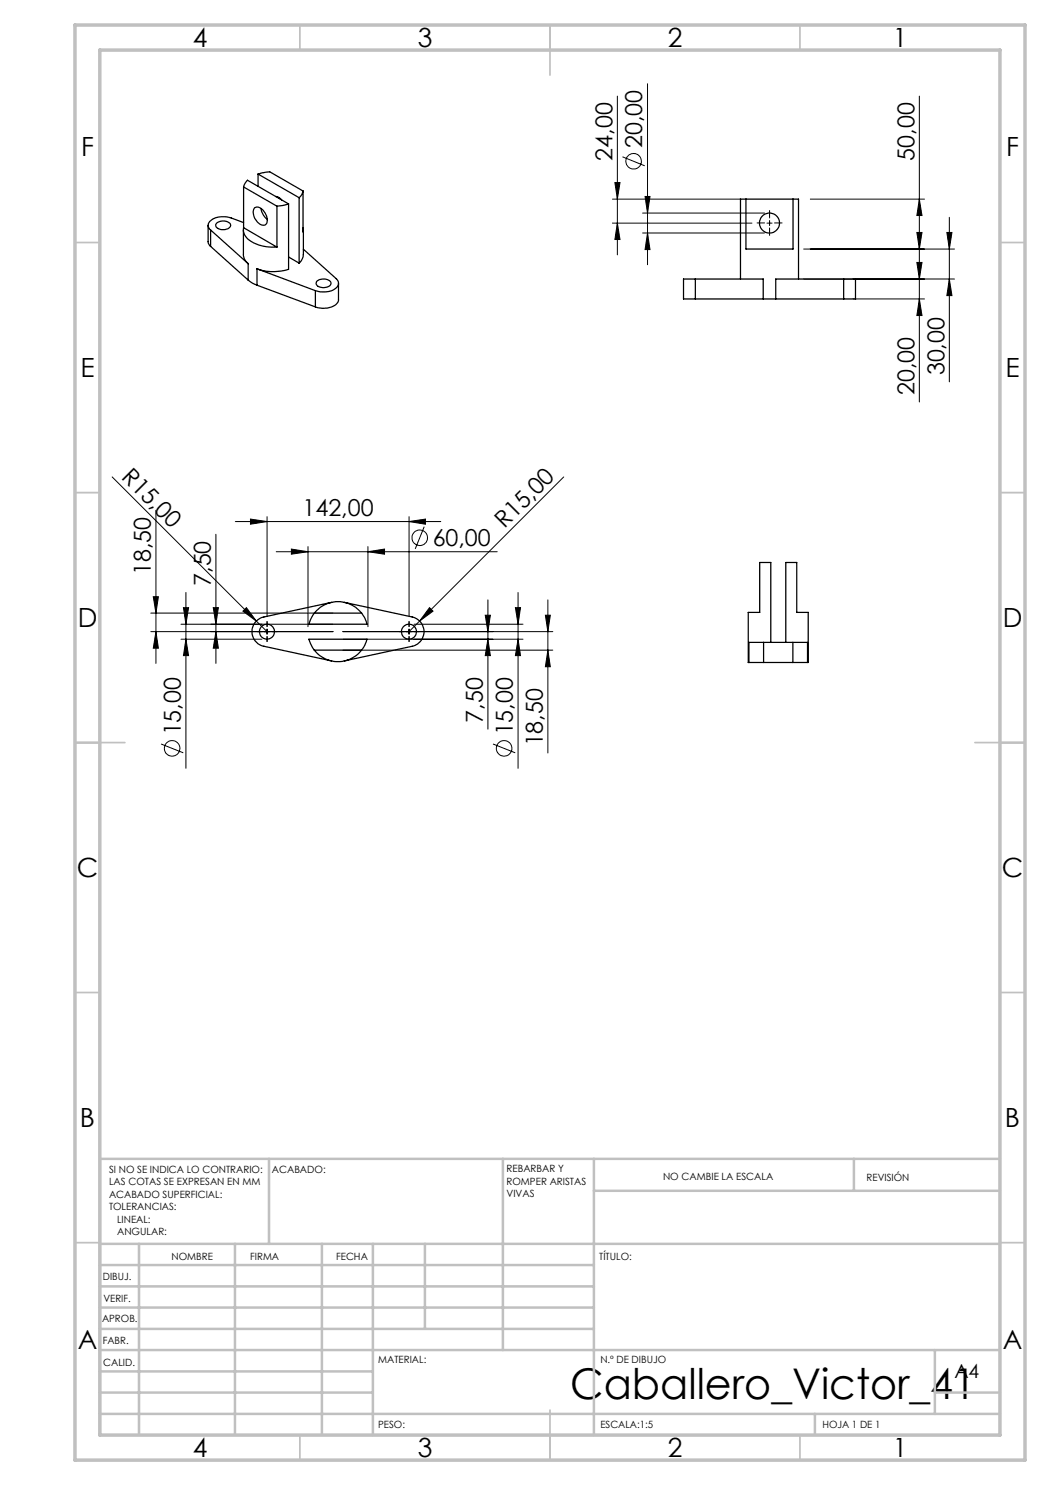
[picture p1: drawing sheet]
<svg xmlns="http://www.w3.org/2000/svg" width="210mm" height="297mm" viewBox="0 0 210 297" stroke-linecap="round" stroke-linejoin="round" font-family="sans-serif">
<g fill="none" stroke="#000" stroke-width=".2">
<path d="M123.5 19.2v31.8M129.5 16.8v36.1M183.9 19.2v61.2M122.5 39.8h25.7M123 36.5h1l-.5 3.3zM124.5 31.4l4.4 1.8M129 39.3h1l-.5 3.3zM162.1 39.8h22.8M183.9 39.8l.5 3.3h-1zM122.5 44.6h27.9M123.5 44.6l.5 3.3h-1zM128.5 46.6h24.4"/>
<path d="M128.5 42.6h24.4M129.5 46.6l.5 3.3h-1zM153.4 44.6h1M153.9 44.1v1M160.7 55.8h30.2M160.7 49.8h30.2M170.6 59.8h14.3M183.4 52.5h1l-.5 3.3zM183.4 46.5h1l-.5 3.3zM183.9 59.8l.5 3.3h-1zM189.4 46.5h1l-.5 3.3zM189.9 43.5v32.9"/>
<path d="M189.9 55.8l.5 3.3h-1zM22.4 95.4l28.9 28.8M112.7 95.4l-30.9 30.9M30.7 119.3h1l-.5 3.3zM31.2 102.1v30.6M37.2 118.5v35.2M43.2 106.9v25.8M47.1 104.3h41.1M50.1 103.8l3.3 .5-3.3 .5zM53.4 103.3v20M55.2 110.3h44.2M58.3 109.8l3.3 .5-3.3 .5z"/>
<path d="M61.6 109.3v16M73.6 110.3l3.3-.5v1zM73.6 109.3v16M81.8 104.3l3.3-.5v1zM81.8 103.3v20M84.8 105.3l-1.8 4.5M97.6 120v25.8M103.6 118.5v35.2M109.6 120v30.6M30.2 126.3h36.4M30.2 122.6h36.4M31.2 126.3l.5 3.3h-1z"/>
<path d="M36.2 127.8h16.2M36.2 124.8h30.4M36.7 121.5h1l-.5 3.3zM37.2 127.8l.5 3.3h-1zM42.7 121.5h1l-.5 3.3zM43.2 126.3l.5 3.3h-1zM48.6 122.2l.7-.7 2 2.7zM51.3 124.2l2.1 2.1M53.4 125.8v1M68.6 126.3h42M68.6 127.8h36M68.6 130h42"/>
<path d="M81.8 125.8v1M82.8 124.8h21.8M85.9 121.5l.7 .7-2.7 2zM97 123h1.1l-.5 3.3zM97.6 127.8l.5 3.3h-1.1zM103.1 121.5h1l-.5 3.3zM103.6 127.8l.5 3.3h-1zM109.1 123h1l-.5 3.3zM109.6 130l.5 3.3h-1zM32.2 148.8l4.5 1.8M98.6 148.8l4.4 1.8"/>
<circle cx="126.7" cy="32.3" r="1.56"/>
<circle cx="84" cy="107.5" r="1.55"/>
<circle cx="34.4" cy="149.7" r="1.55"/>
<circle cx="100.8" cy="149.7" r="1.55"/>
</g>
<path d="M152.9 44.6h-1.5M153.9 43.6v-1.5M153.9 45.6v1.5M154.9 44.6h1.5M52.4 126.3h-1M53.4 125.3v-1M53.4 127.3v1M54.4 126.3h1M80.8 126.3h-1M81.8 125.3v-1M81.8 127.3v1M82.8 126.3h1" fill="none" stroke="#000" stroke-width=".2" stroke-dasharray="15.2 1.3 1.3 1.3"/>
<g fill="none" stroke="#c0c0c0" stroke-width=".35">
<path d="M60 5v5M110 5v10M160 5v5M15 48.5h5M200 48.5h5M15 98.5h5M200 98.5h5M15 148.5h10M195 148.5h10M15 198.5h5M200 198.5h5M15 248.5h5"/>
<path d="M200 248.5h5M60 287v5M110 282v10M160 287v5"/>
</g>
<g fill="none" stroke="#c0c0c0" stroke-width=".5">
<path d="M53.8 231.8v17M100.6 231.8v38.2M118.8 231.8v55.2M118.8 238.2h81.2M170.8 231.8v6.4M200 231.8h-180v55.2M20 248.8h180M20 257.3h98.8M20 253h98.8M27.8 248.8v38.2M47 248.8v38.2M64.4 248.8v38.2"/>
<path d="M74.6 248.8v38.2M85 248.8v17M20 265.8h98.8M20 261.5h98.8M20 278.5h54.6M20 274.3h54.6M20 270h180M187 278.5h13M187 270v12.8M20 282.8h180M163 282.8v4.2"/>
</g>
<path d="M15 5h190v287h-190zM20 10h180v277h-180z" fill="none" stroke="#c0c0c0" stroke-width=".7"/>
<g fill="#000">
<path d="M48.6 122.2l.7-.7 2 2.7zM85.9 121.5l.7 .7-2.7 2z"/>
<path d="M183.9 59.8l.5 3.3h-1zM183.4 52.5h1l-.5 3.3zM189.9 55.8l.5 3.3h-1zM189.4 46.5h1l-.5 3.3zM183.4 46.5h1l-.5 3.3zM183.9 39.8l.5 3.3h-1zM129.5 46.6l.5 3.3h-1zM129 39.3h1l-.5 3.3zM123.5 44.6l.5 3.3h-1zM123 36.5h1l-.5 3.3zM37.2 127.8l.5 3.3h-1zM36.7 121.5h1l-.5 3.3zM103.6 127.8l.5 3.3h-1zM103.1 121.5h1l-.5 3.3zM97.6 127.8l.5 3.3h-1.1zM97 123h1.1l-.5 3.3zM109.6 130l.5 3.3h-1zM109.1 123h1l-.5 3.3z"/>
<path d="M58.3 109.8l3.3 .5-3.3 .5zM73.6 110.3l3.3-.5v1zM50.1 103.8l3.3 .5-3.3 .5zM81.8 104.3l3.3-.5v1z"/>
<path d="M42.7 121.5h1l-.5 3.3zM43.2 126.3l.5 3.3h-1zM30.7 119.3h1l-.5 3.3zM31.2 126.3l.5 3.3h-1z"/>
</g>
<g fill="none" stroke="#000" stroke-width=".25">
<path d="M48.7 37.4l.2-.5 .6-.8 8.2 4.7M48.7 37.4v8.1M48.7 37.4l6.7 3.8M51.6 34.8l2.3-.4 6.7 3.8M51.6 34.8v2.4M51.6 34.8l8.2 4.7M55.1 39.3a1.63 1.63 0 0 1 1.2 .7M55.9 39.6v.1M59.8 39.5v13.1M60.6 38.2l-.2 .7-.6 .6M60.6 38.2v8.2v-.9M149.2 39.8h-1.1v16"/>
<path d="M149.2 39.8v10h9.4v-10M149.2 39.8h9.4M158.6 39.8h1.1v16M41.6 45.1v3.4l.5 .8M42.1 46l7.5 6.7M42.1 46v3.3M42.1 49.3l7.5 6.7M43.3 44.7a1.94 1.94 0 0 1 2.8 .2 1.15 1.15 0 0 1-1.4 1h-.2a1.02 1.02 0 0 1-1.3-1.1zM48.7 46v4.9a2.37 2.37 0 0 0 .9 1.8M48.7 45.5a3 3 0 0 0 2.3 3.2 9.4 9.4 0 0 0 4.4 .7M48.7 44.5l-2.5-.9a3.9 3.9 0 0 0-4.5 1.1 1.12 1.12 0 0 0 .4 1.3M48.7 45.5l6.7 3.9"/>
<path d="M49.6 56l1.8 1M49.6 52.7v3.3M50.9 41.6a1.53 1.53 0 0 1 2.1 .9l.2 .5a1.43 1.43 0 0 1-.4 2 2.6 2.6 0 0 1-2.1-2.8zM51.4 53.8v3.2M51.4 53.8l11.7 4.3M51.4 57l11.7 4.4M52.2 41.7l.5 1.3 .7 .9M55.4 41.2v8.2M57.7 40.8l-2.3 .4M57.7 40.8v13.1a10 10 0 0 1-6.3-.1M57.7 51.4l2.1 1.2M60.7 46v4.9a2.58 2.58 0 0 1-.9 1.7"/>
<path d="M60.7 49.8l6.5 5.9a1.21 1.21 0 0 1-.3 2.1 4.7 4.7 0 0 1-3.8 .3M63.1 58.1v3.3M63.4 56.3a1.97 1.97 0 0 1 2.8 .2 1.14 1.14 0 0 1-1.4 1h-.2a1.04 1.04 0 0 1-1.3-1.1zM67.7 56.7v3.2a2.04 2.04 0 0 1-2 1.7l-1.2 .1-1.4-.3M139.1 55.8h-2.4v4h2.4M139.1 55.8h13.5v4M139.1 59.8h13.5M139.1 55.8v4M152.6 59.8h2.6M155.2 59.8h13.5M168.7 55.8h2.4v4h-2.4M168.7 55.8h-13.5v4"/>
<path d="M168.7 55.8v4M62.9 122.6l-.8 1.4-.3 .8h11.6l-.4-1.1-.7-1.1M62.9 130l-1.1-2.2h11.6l-.6 1.5-.5 .7M62.9 130a6 6 0 0 0 9.4 0M62.9 122.6a6 6 0 0 1 9.4 0M62.9 122.6h9.4M62.9 130h9.4M66.3 120.5l-13.5 2.9a2.99 2.99 0 0 0-2.4 2.9 2.99 2.99 0 0 0 2.4 3l13.5 2.9M68.9 120.5l13.5 2.9a2.99 2.99 0 0 1 2.4 2.9 2.99 2.99 0 0 1-2.4 3l-13.5 2.9M149.8 132.5h2.9M152.7 132.5h5.9M152.7 128.5h5.9"/>
<path d="M152.7 128.5v4M152.7 128.5h-2.9v4M154.2 128.5v-16h-2.3v10h-2.3v10h.2M157.2 128.5v-16h2.1v10h2.3v10h-.1M158.6 128.5v4M158.6 128.5h2.9v4M158.6 132.5h2.9"/>
<circle cx="153.9" cy="44.6" r="2"/>
<circle cx="53.4" cy="126.3" r="1.5"/>
<circle cx="81.8" cy="126.3" r="1.5"/>
</g>
<text font-size="8.5" x="114" y="279.7">Caballero_Victor_41</text>
<g font-size="5.3">
<text x="38.5" y="9.5">4</text>
<text x="83.5" y="9.5">3</text>
<text x="133.6" y="9.5">2</text>
<text x="178.6" y="9.5">1</text>
<text x="16.2" y="31.3">F</text>
<text x="201.2" y="31.3">F</text>
<text x="16.1" y="75.5">E</text>
<text x="201.1" y="75.5">E</text>
<text x="15.5" y="125.5">D</text>
<text x="200.5" y="125.5">D</text>
<text x="15.4" y="175.5">C</text>
<text x="200.4" y="175.5">C</text>
<text x="16" y="225.5">B</text>
<text x="201" y="225.5">B</text>
<text x="15.5" y="269.8">A</text>
<text x="200.5" y="269.8">A</text>
<text x="38.5" y="291.5">4</text>
<text x="83.5" y="291.5">3</text>
<text x="133.6" y="291.5">2</text>
<text x="178.6" y="291.5">1</text>
</g>
<g font-size="4.7">
<text x="128.5" y="29.7" transform="rotate(-90 128.5 29.7)">20,00</text>
<text x="122.5" y="32.1" transform="rotate(-90 122.5 32.1)">24,00</text>
<text x="182.9" y="32.1" transform="rotate(-90 182.9 32.1)">50,00</text>
<text x="188.9" y="75.1" transform="rotate(-90 188.9 75.1)">30,00</text>
<text x="182.9" y="79.1" transform="rotate(-90 182.9 79.1)">20,00</text>
<text x="24.1" y="95.6" transform="rotate(45 24.1 95.6)">R15,00</text>
<text x="60.5" y="103.3">142,00</text>
<text x="100.9" y="105.8" transform="rotate(-45 100.9 105.8)">R15,00</text>
<text x="86.5" y="109.2">60,00</text>
<text x="30.2" y="115" transform="rotate(-90 30.2 115)">18,50</text>
<text x="42.2" y="117.2" transform="rotate(-90 42.2 117.2)">7,50</text>
<text x="36.2" y="147.1" transform="rotate(-90 36.2 147.1)">15,00</text>
<text x="96.6" y="144.5" transform="rotate(-90 96.6 144.5)">7,50</text>
<text x="102.6" y="147.1" transform="rotate(-90 102.6 147.1)">15,00</text>
<text x="108.6" y="149.3" transform="rotate(-90 108.6 149.3)">18,50</text>
</g>
<text font-size="3.9" x="190.9" y="275.5">A4</text>
<g font-size="2">
<text x="21.8" y="234.6">SI NO SE INDICA LO CONTRARIO:</text>
<text x="21.8" y="237.1">LAS COTAS SE EXPRESAN EN MM</text>
<text x="21.8" y="239.6">ACABADO SUPERFICIAL:</text>
<text x="54.4" y="234.6">ACABADO:</text>
<text x="101.3" y="234.5">REBARBAR Y</text>
<text x="101.3" y="237">ROMPER ARISTAS</text>
<text x="101.3" y="239.5">VIVAS</text>
<text x="132.6" y="236">NO CAMBIE LA ESCALA</text>
<text x="173.3" y="236.2">REVISIÓN</text>
<text x="21.8" y="242.1">TOLERANCIAS:</text>
<text x="23.4" y="244.6">LINEAL:</text>
<text x="23.4" y="247.1">ANGULAR:</text>
<text x="34.3" y="252">NOMBRE</text>
<text x="50" y="251.9">FIRMA</text>
<text x="67.2" y="251.9">FECHA</text>
<text x="119.9" y="251.9">TÍTULO:</text>
<text x="20.6" y="256.1">DIBUJ.</text>
<text x="20.7" y="260.3">VERIF.</text>
<text x="20.4" y="264.4">APROB.</text>
<text x="20.5" y="268.8">FABR.</text>
<text x="20.7" y="273.1">CALID.</text>
<text x="75.6" y="272.5">MATERIAL:</text>
<text x="120.1" y="272.5">N.º DE DIBUJO</text>
<text x="75.6" y="285.5">PESO:</text>
<text x="120.1" y="285.6">ESCALA:1:5</text>
<text x="164.5" y="285.6">HOJA 1 DE 1</text>
</g>
</svg>
